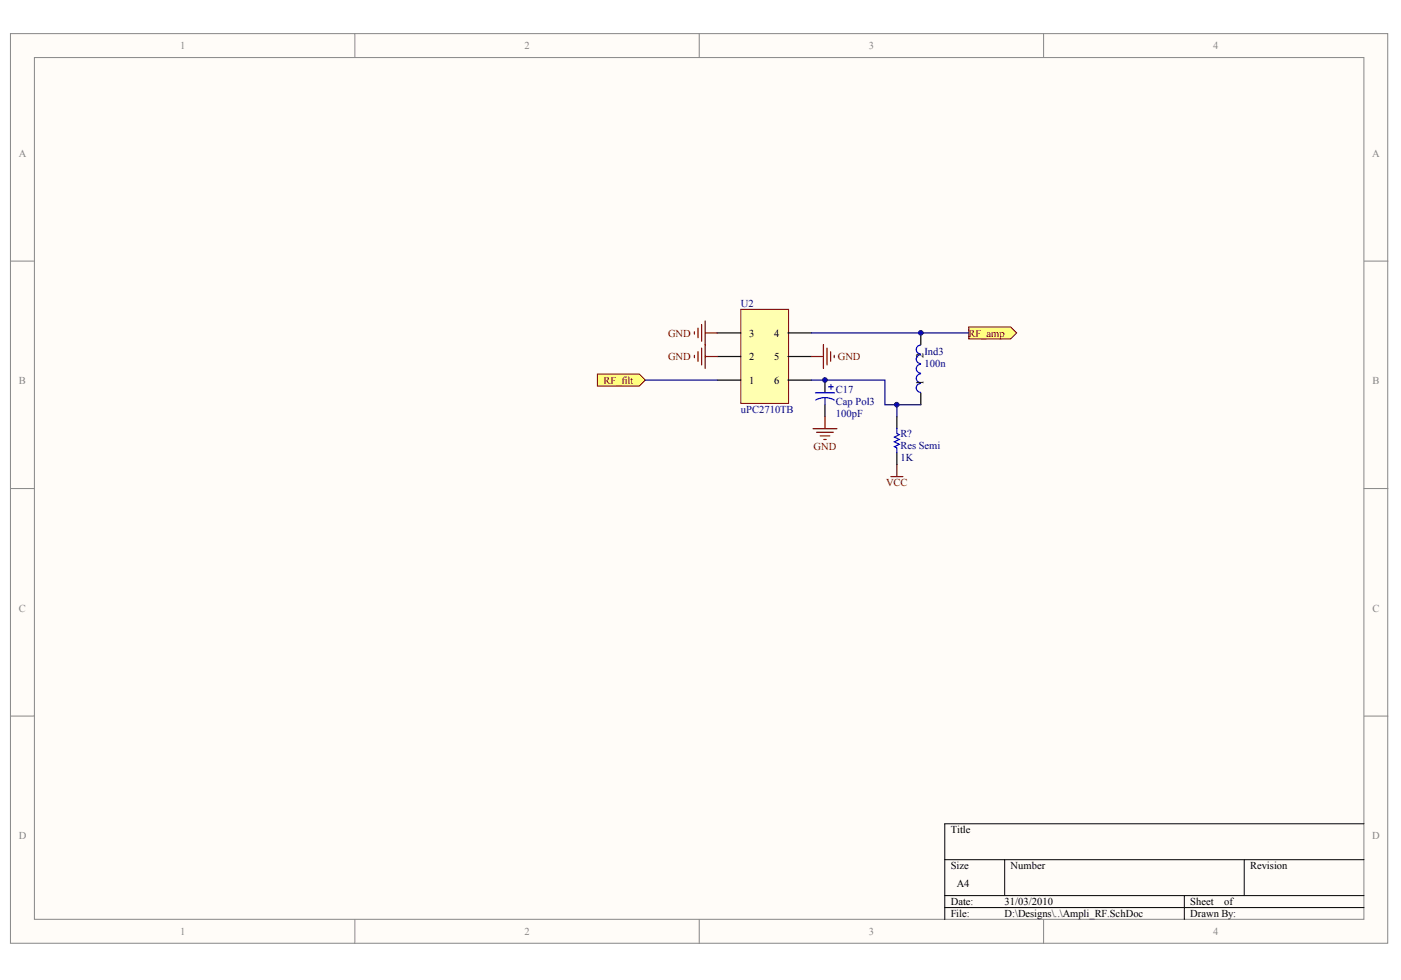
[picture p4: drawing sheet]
<svg xmlns="http://www.w3.org/2000/svg" width="289mm" height="202mm" viewBox="0 0 289 202" stroke-linecap="round" stroke-linejoin="round" font-family="sans-serif">
<g fill="#fffcf8" stroke="#878787" stroke-width=".21">
<path d="M2.2 6.9h284v187.7h-284z"/>
<path d="M7.1 11.9h274.2v177.7h-274.2z"/>
</g>
<path d="M73.2 6.9v5M144.2 6.9v5M215.2 6.9v5M2.2 53.9h4.9M281.3 53.9h4.9M2.2 100.8h4.9M281.3 100.8h4.9M2.2 147.7h4.9M281.3 147.7h4.9M73.2 189.7v4.9M144.2 189.7v4.9M215.2 189.7v4.9" fill="none" stroke="#878787" stroke-width=".21"/>
<path d="M194.8 177.3h86.5M207.2 177.3v7.4M256.6 177.3v7.4M281.3 169.9h-86.5v19.8M194.8 184.7h86.5M194.8 187.2h86.5M244.2 184.7v5" fill="none" stroke="#000" stroke-width=".21"/>
<path d="M152.8 63.8h9.8v19.4h-9.8z" fill="#ffffb0" stroke="#800000" stroke-width=".21"/>
<path d="M147.9 78.4h4.9M147.9 73.5h4.9M147.9 68.7h4.9M162.5 78.4h4.8M162.5 73.5h4.8M162.5 68.7h4.8M170.1 78.5v2.5M170.1 83.5v2.5" fill="none" stroke="#000" stroke-width=".25"/>
<path d="M170.9 79.8h1M171.4 79.3v1M168.2 81h3.9M170.1 82l1.2 .2 .8 .3M170.1 82l-1.2 .2-.7 .3M170.1 82v1.5" fill="none" stroke="#00f" stroke-width=".25"/>
<g fill="none" stroke="#800000" stroke-width=".25">
<path d="M143.2 68.4v.5M143.2 73.3v.5M143.9 67.7v2M143.9 72.5v2M144.7 66.9v3.5M144.7 71.8v3.5M145.4 66.2v9.8M145.4 73.5h2.5M145.4 68.7h2.5M167.3 73.5h2.5M169.8 71.1v4.9M170.6 71.8v3.5"/>
<path d="M171.3 72.5v2M172 73.3v.5"/>
</g>
<g fill="#ffff80" stroke="#800000" stroke-width=".21">
<path d="M199.8 67.4h8.6l1.3 1.3-1.3 1.2h-8.6z" fill-rule="evenodd"/>
<path d="M123.2 77.2h8.6l1.3 1.2-1.3 1.2h-8.6z" fill-rule="evenodd"/>
</g>
<path d="M167.7 88.4h4.9M168.4 89.2h3.5M169.1 89.9h2M169.9 90.6h.5M170.1 86v2.4M183.7 98.3h2.5M185 95.8v2.5" fill="none" stroke="#800000" stroke-width=".25"/>
<path d="M189.8 75.1a.91 .91 0 0 0-.8 1 .91 .91 0 0 0 .8 .9M189.8 77.1a.91 .91 0 0 0-.8 .9 .91 .91 0 0 0 .8 .9M189.8 79.1a.91 .91 0 0 0-.8 .9 .91 .91 0 0 0 .8 .9M189.8 73.2a.91 .91 0 0 0-.8 .9 .91 .91 0 0 0 .8 .9M189.8 71.2a.91 .91 0 0 0-.8 .9 .91 .91 0 0 0 .8 .9M185 88.4v1l.5 .3-1 .5 1 .4-1 .5 1 .5-1 .5 .5 .3v1" fill="none" stroke="#00f" stroke-width=".25"/>
<path d="M189.9 68.7v2.4M185 86v2.4M185 93.4v2.4M189.9 81.1v2.4" fill="none" stroke="#000" stroke-width=".25"/>
<path d="M133.1 78.4h14.8M167.3 78.4h2.8v.1M167.3 68.7h32.5M170.1 78.4h12.4v5.1h7.4M185 83.5v2.5" fill="none" stroke="#000080" stroke-width=".25"/>
<g fill="#000080" stroke="#000080" stroke-width=".21">
<circle cx="170.1" cy="78.4" r=".48"/>
<circle cx="184.9" cy="83.5" r=".47"/>
<circle cx="189.9" cy="68.6" r=".48"/>
</g>
<g font-size="2.2" fill="#878787">
<text x="37.1" y="10.2">1</text>
<text x="108.2" y="10.2">2</text>
<text x="179.2" y="10.2">3</text>
<text x="250.2" y="10.2">4</text>
<text x="3.9" y="32.3">A</text>
<text x="283" y="32.3">A</text>
<text x="3.9" y="79.3">B</text>
<text x="283.1" y="79.3">B</text>
<text x="3.9" y="126.2">C</text>
<text x="283.1" y="126.2">C</text>
<text x="3.9" y="173.1">D</text>
<text x="283" y="173.1">D</text>
<text x="37.1" y="192.9">1</text>
<text x="108.2" y="192.9">2</text>
<text x="179.2" y="192.9">3</text>
<text x="250.2" y="192.9">4</text>
</g>
<g font-size="2.2" fill="#000080">
<text x="152.8" y="63.3">U2</text>
<text x="190.6" y="75.7">100n</text>
<text x="190.6" y="73.2">Ind3</text>
<text x="172.4" y="81.1">C17</text>
<text x="172.4" y="83.5">Cap Pol3</text>
<text x="152.8" y="85.3">uPC2710TB</text>
<text x="172.4" y="86">100pF</text>
<text x="185.7" y="95.1">1K</text>
<text x="185.7" y="90.2">R?</text>
<text x="185.7" y="92.7">Res Semi</text>
</g>
<g font-size="2.2" fill="#800000">
<text x="137.8" y="69.4">GND</text>
<text x="199.8" y="69.4">RF_amp</text>
<text x="137.8" y="74.3">GND</text>
<text x="172.8" y="74.3">GND</text>
<text x="124.5" y="79.2">RF_filt</text>
<text x="167.8" y="92.8">GND</text>
<text x="182.8" y="100.2">VCC</text>
</g>
<g font-size="2.2">
<text x="154.5" y="69.4">3</text>
<text x="159.7" y="69.4">4</text>
<text x="154.5" y="74.3">2</text>
<text x="159.7" y="74.3">5</text>
<text x="154.5" y="79.2">1</text>
<text x="159.7" y="79.2">6</text>
<text x="196.1" y="171.9">Title</text>
<text x="196.1" y="179.3">Size</text>
<text x="208.4" y="179.3">Number</text>
<text x="257.8" y="179.3">Revision</text>
<text x="197.3" y="183">A4</text>
<text x="196.1" y="186.7">Date:</text>
<text x="196.1" y="189.1">File:</text>
<text x="207.2" y="186.7">31/03/2010</text>
<text x="207.2" y="189.1">D:\Designs\..\Ampli_RF.SchDoc</text>
<text x="245.5" y="186.7">Sheet</text>
<text x="245.5" y="189.1">Drawn By:</text>
<text x="252.5" y="186.7">of</text>
</g>
<g font-size="2.1">
<text x="190.5" y="73.9" transform="rotate(-90 190.5 73.9)">2</text>
<text x="190.5" y="79.3" transform="rotate(-90 190.5 79.3)">1</text>
</g>
</svg>
